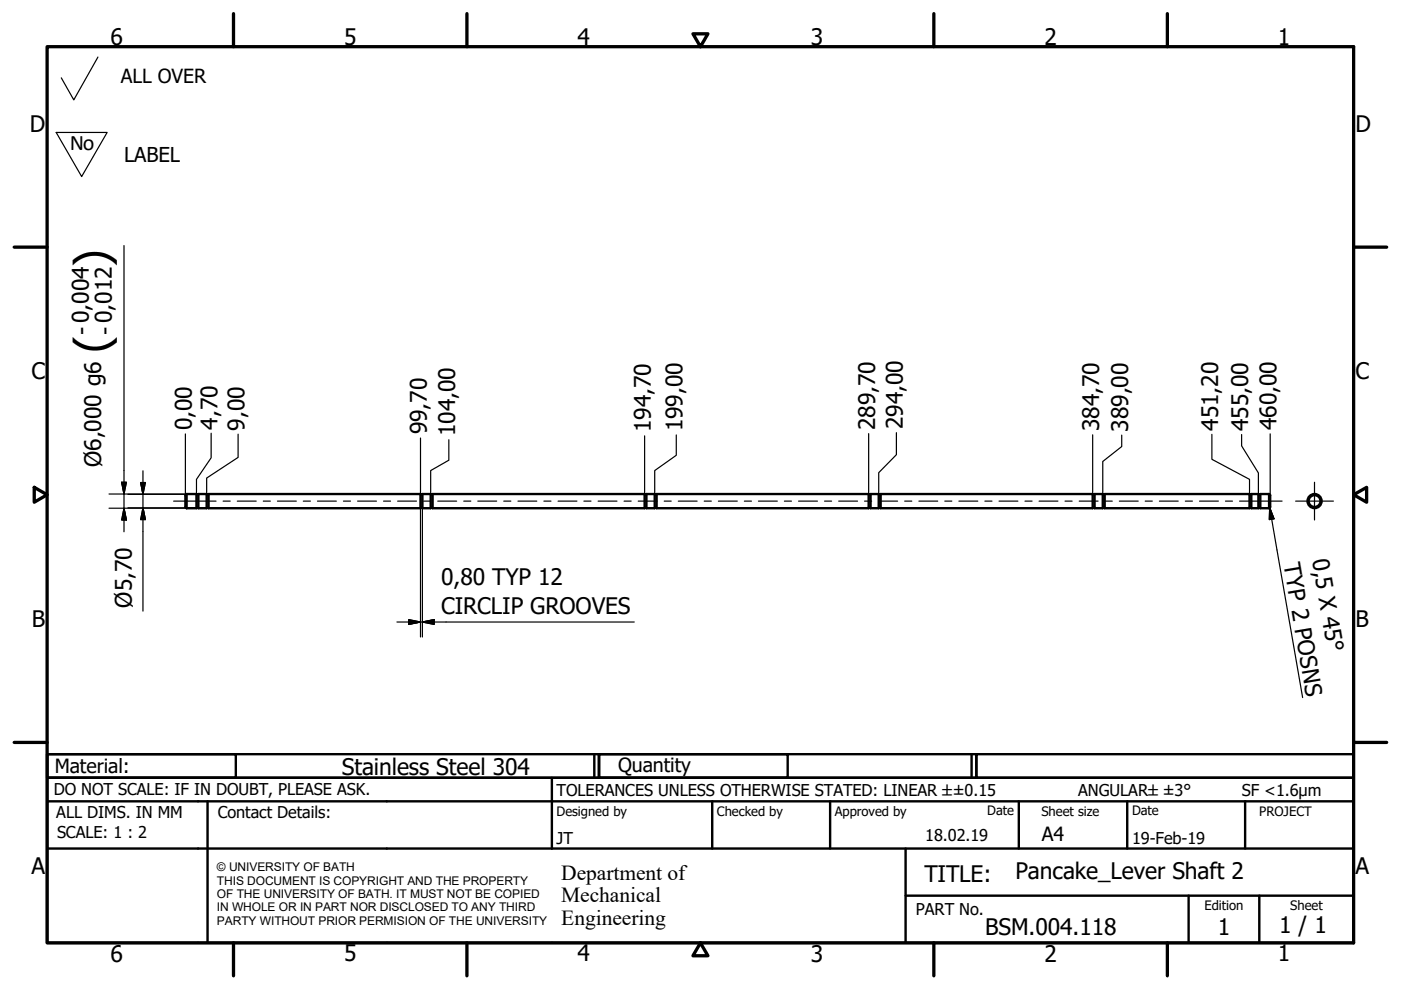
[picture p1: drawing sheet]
<svg xmlns="http://www.w3.org/2000/svg" width="297mm" height="210mm" viewBox="0 0 297 210" stroke-linecap="round" stroke-linejoin="round" font-family="sans-serif">
<!-- layer: Visible (ISO) -->
<g fill="none" stroke="#000" stroke-width=".51">
<path d="M39.6 104.7l-.3 .3v2.5l.3 .3M39.6 104.7v3.1M39.6 104.7h2.1v3.1h-2.1M41.7 107.7h.4M41.7 104.8h.4M42.1 104.7h1.7v3.1h-1.7zM43.8 107.7h.4M43.8 104.8h.4M44.2 104.7h45v3.1h-45zM89.2 107.7h.4M89.2 104.8h.4M89.6 104.7h1.7v3.1h-1.7z"/>
<path d="M91.3 107.7h.4M91.3 104.8h.4M91.7 104.7h45v3.1h-45zM136.7 107.7h.4M136.7 104.8h.4M137.1 104.7h1.7v3.1h-1.7zM138.8 107.7h.4M138.8 104.8h.4M139.2 104.7h45v3.1h-45zM184.2 107.7h.4M184.2 104.8h.4M184.6 104.7h1.7v3.1h-1.7z"/>
<path d="M186.3 107.7h.4M186.3 104.8h.4M186.7 104.7h45v3.1h-45zM231.7 107.7h.4M231.7 104.8h.4M232.1 104.7h1.7v3.1h-1.7zM233.8 107.7h.4M233.8 104.8h.4M234.2 104.7h30.7v3.1h-30.7zM264.9 107.7h.4M264.9 104.8h.4M265.3 104.7h1.5v3.1h-1.5z"/>
<path d="M266.8 107.7h.4M266.8 104.8h.4M269.1 104.7v3.1M269.1 104.7l.2 .3v2.5l-.2 .3M269.1 104.7h-1.9v3.1h1.9"/>
<circle cx="278.7" cy="106.2" r="1.49"/>
<circle cx="278.7" cy="106.2" r="1.26"/>
</g>
<!-- layer: Border (ISO) -->
<g fill="none" stroke="#000" stroke-width=".7">
<path d="M10 9.9h277v190h-277zM49.5 2.9v7M99 2.9v7M146.9 7.2h3.2l-1.6 2.7zM198 2.9v7M247.5 2.9v7M3 52.4h7M287 52.4h7M7.3 103.3l2.7 1.6-2.7 1.6zM287 104.9l2.8-1.6v3.2zM3 157.4h7M287 157.4h7"/>
<path d="M49.5 199.9v7M99 199.9v7M148.5 199.9l1.6 2.7h-3.2zM198 199.9v7M247.5 199.9v7"/>
</g>
<!-- layer: Title (ISO) -->
<g fill="none" stroke="#000" stroke-width=".51">
<path d="M10 159.9h40v5h-40zM10 159.9h117v5h-117zM126 159.9v5M127 159.9h40v5h-40zM127 159.9h80v5h-80zM206 159.9v5M207 159.9h80v5h-80zM10 169.9v-5h277v5M10 169.9h277v30h-277zM10 179.9h277M44 169.9v30M117 164.9v15"/>
<path d="M151 169.9v10M176 169.9v10M192 179.9v20M216 169.9v10M239 169.9v10M264 169.9v10M192 189.9h95M252 189.9v10M267 189.9v10"/>
</g>
<!-- layer: Sketch Geometry (ISO) -->
<path d="M20.8 12.1l-5.2 9.1-2.6-4.7M11.9 28.1h10.8l-5.4 9.3z" fill="none" stroke="#000" stroke-width=".25"/>
<!-- layer: Center Mark (ISO) -->
<path d="M274.7 106.2h8M278.7 102.2v8.1" fill="none" stroke="#000" stroke-width=".25"/>
<!-- layer: Dimension (ISO) -->
<g fill="none" stroke="#000" stroke-width=".25">
<path d="M26.3 52.1v60.6M30.3 99.8v29.8M39.3 92v13M44.8 91.9v5.2l-3.1 4.5v3.2h-14.6M50.5 92v5l-6.7 4.4v3.3M89.2 92.9v11.9M95.2 93.2v4.4l-3.9 2.2v5M136.7 92.4v12.4M143.4 92.2v4.3l-4.6 3.3v5M184.2 91.9v12.8M190.1 91.7v4.7l-3.8 3.8v4.5M231.7 92.2v12.6"/>
<path d="M237.8 92.3v2.4l-4 3.1v7M256.9 92.1v5.3l8 4.2v3.2M263.2 92.1v2.4l3.6 5.8v4.5M269.3 92v13M23.1 107.8h16.5M23.1 104.7h16.5M25.8 102.2h1l-.5 2.5zM26.3 107.8l.5 2.5h-1zM27.1 107.7h14.6M29.8 102.3h1l-.5 2.5zM30.3 107.7l.5 2.5h-1zM89.2 107.8v27.3"/>
<path d="M89.6 107.8v27.3M135.7 104.8h2.1M84.2 131.9h50.3M86.7 131.4l2.5 .5-2.5 .5zM89.6 131.9l2.5-.5v1z"/>
</g>
<path d="M25.8 102.2l.5 2.5zM25.8 102.2h1l-.5 2.5zM26.3 107.8l.5 2.5zM26.3 107.8l.5 2.5h-1zM29.8 102.3l.5 2.5zM29.8 102.3h1l-.5 2.5zM30.3 107.7l.5 2.5zM30.3 107.7l.5 2.5h-1zM86.7 132.4l2.5-.5zM86.7 131.4l2.5 .5-2.5 .5zM89.6 131.9l2.5-.5zM89.6 131.9l2.5-.5v1z" fill="#000" stroke="#000" stroke-width=".25"/>
<!-- layer: Centerline (ISO) -->
<g fill="none" stroke="#000" stroke-width=".25">
<path d="M36.8 106.2h9M47.3 106.2h1.5M50.3 106.2h4M55.8 106.2h1.5M58.8 106.2h4M64.3 106.2h1.5M67.3 106.2h4M72.8 106.2h1.5M75.8 106.2h4M81.3 106.2h1.5M84.3 106.2h4M89.8 106.2h1.5"/>
<path d="M92.8 106.2h4M98.3 106.2h1.5M101.3 106.2h4M106.8 106.2h1.5M109.8 106.2h4M115.3 106.2h1.5M118.3 106.2h4M123.8 106.2h1.5M126.8 106.2h4M132.3 106.2h1.5M135.3 106.2h4M140.8 106.2h1.5"/>
<path d="M143.8 106.2h4M149.3 106.2h1.5M152.3 106.2h4M157.8 106.2h1.5M160.8 106.2h4M166.3 106.2h1.5M169.3 106.2h4M174.8 106.2h1.5M177.8 106.2h4M183.3 106.2h1.5M186.3 106.2h4M191.8 106.2h1.5"/>
<path d="M194.8 106.2h4M200.3 106.2h1.5M203.3 106.2h4M208.8 106.2h1.5M211.8 106.2h4M217.3 106.2h1.5M220.3 106.2h4M225.8 106.2h1.5M228.8 106.2h4M234.3 106.2h1.5M237.3 106.2h4M242.8 106.2h1.5"/>
<path d="M245.8 106.2h4M251.3 106.2h1.5M254.3 106.2h4M259.8 106.2h1.5M262.8 106.2h9"/>
</g>
<!-- layer: Symbol (ISO) -->
<path d="M269.2 107.6l.9 2.4-1 .2zM269.2 107.6l7 40.3" fill="none" stroke="#000" stroke-width=".25"/>
<path d="M269.2 107.6l.9 2.4zM269.2 107.6l.9 2.4-1 .2z" fill="#000" stroke="#000" stroke-width=".25"/>
<g font-size="9.7">
<text x="22.8" y="56.5" transform="rotate(-90 22.8 56.5)">)</text>
<text x="22.8" y="74.8" transform="rotate(-90 22.8 74.8)">(</text>
</g>
<g font-size="4.8">
<text x="23.4" y="9.5">6</text>
<text x="72.9" y="9.5">5</text>
<text x="122.4" y="9.5">4</text>
<text x="171.9" y="9.5">3</text>
<text x="221.4" y="9.5">2</text>
<text x="270.9" y="9.5">1</text>
<text x="6.3" y="27.9">D</text>
<text x="287.4" y="27.9">D</text>
<text x="19" y="71.1" transform="rotate(-90 19 71.1)">- 0,004</text>
<text x="23.9" y="71.1" transform="rotate(-90 23.9 71.1)">- 0,012</text>
<text x="6.7" y="80.4">C</text>
<text x="287.4" y="80.4">C</text>
<text x="40.7" y="91.2" transform="rotate(-90 40.7 91.2)">0,00</text>
<text x="46.1" y="91.1" transform="rotate(-90 46.1 91.1)">4,70</text>
<text x="51.8" y="91.3" transform="rotate(-90 51.8 91.3)">9,00</text>
<text x="90.5" y="92.1" transform="rotate(-90 90.5 92.1)">99,70</text>
<text x="96.5" y="92.5" transform="rotate(-90 96.5 92.5)">104,00</text>
<text x="138" y="91.6" transform="rotate(-90 138 91.6)">194,70</text>
<text x="144.7" y="91.5" transform="rotate(-90 144.7 91.5)">199,00</text>
<text x="185.5" y="91.2" transform="rotate(-90 185.5 91.2)">289,70</text>
<text x="191.4" y="91" transform="rotate(-90 191.4 91)">294,00</text>
<text x="233" y="91.4" transform="rotate(-90 233 91.4)">384,70</text>
<text x="239.2" y="91.5" transform="rotate(-90 239.2 91.5)">389,00</text>
<text x="258.3" y="91.3" transform="rotate(-90 258.3 91.3)">451,20</text>
<text x="264.6" y="91.4" transform="rotate(-90 264.6 91.4)">455,00</text>
<text x="270.7" y="91.2" transform="rotate(-90 270.7 91.2)">460,00</text>
<text x="21.4" y="99" transform="rotate(-90 21.4 99)">Ø6,000 g6</text>
<text x="272.1" y="119.7" transform="rotate(80 272.1 119.7)">TYP 2 POSNS</text>
<text x="278.2" y="118.6" transform="rotate(80 278.2 118.6)">0,5 X 45°</text>
<text x="93.5" y="124">0,80 TYP 12</text>
<text x="27.9" y="128.8" transform="rotate(-90 27.9 128.8)">Ø5,70</text>
<text x="93.5" y="130.3">CIRCLIP GROOVES</text>
<text x="6.8" y="132.9">B</text>
<text x="287.4" y="132.9">B</text>
<text x="72.5" y="164.2">Stainless Steel 304</text>
<text x="6.7" y="185.4">A</text>
<text x="287.4" y="185.4">A</text>
<text x="196" y="187">TITLE:</text>
<text x="215.3" y="186.4">Pancake_Lever Shaft 2</text>
<text x="271.2" y="197.9">1 / 1</text>
<text x="23.4" y="203.9">6</text>
<text x="72.9" y="203.8">5</text>
<text x="122.4" y="203.8">4</text>
<text x="171.9" y="203.9">3</text>
<text x="208.9" y="198.2">BSM.004.118</text>
<text x="221.4" y="203.9">2</text>
<text x="258.2" y="198.2">1</text>
<text x="270.9" y="203.8">1</text>
</g>
<text font-size="4.7" x="14.8" y="31.8">No</text>
<g font-size="4.6">
<text x="119" y="186.5">Department of</text>
<text x="119" y="191.3">Mechanical</text>
<text x="119" y="196">Engineering</text>
</g>
<text font-size="4.3" x="26.3" y="34.3">LABEL</text>
<g font-size="4.1">
<text x="25.6" y="17.6">ALL OVER</text>
<text x="11.6" y="163.9">Material:</text>
<text x="131" y="163.7">Quantity</text>
<text x="220.9" y="178.4">A4</text>
</g>
<g font-size="3.5">
<text x="11.4" y="168.5">DO NOT SCALE: IF IN DOUBT, PLEASE ASK.</text>
<text x="11.9" y="173.5">ALL DIMS. IN MM</text>
<text x="46.2" y="173.5">Contact Details:</text>
<text x="118" y="168.8">TOLERANCES UNLESS OTHERWISE STATED: LINEAR ±±0.15</text>
<text x="228.6" y="168.8">ANGULAR±±3°</text>
<text x="263.3" y="168.8">SF &lt;1.6µm</text>
<text x="12.1" y="177.6">SCALE: 1 : 2</text>
<text x="118" y="178.9">JT</text>
<text x="196.2" y="178.3">18.02.19</text>
<text x="240" y="178.9">19-Feb-19</text>
<text x="194.2" y="194.1">PART No.</text>
</g>
<g font-size="2.8">
<text x="118" y="173">Designed by</text>
<text x="152" y="173">Checked by</text>
<text x="177" y="173">Approved by</text>
<text x="209.3" y="172.9">Date</text>
<text x="220.8" y="173">Sheet size</text>
<text x="240" y="172.9">Date</text>
<text x="267" y="172.9">PROJECT</text>
<text x="255.4" y="193">Edition</text>
<text x="273.6" y="193">Sheet</text>
</g>
<g font-size="2.5">
<text x="46" y="184.7">© UNIVERSITY OF BATH</text>
<text x="46" y="187.6">THIS DOCUMENT IS COPYRIGHT AND THE PROPERTY</text>
<text x="46" y="190.4">OF THE UNIVERSITY OF BATH. IT MUST NOT BE COPIED</text>
<text x="46" y="193.2">IN WHOLE OR IN PART NOR DISCLOSED TO ANY THIRD</text>
<text x="46" y="196.1">PARTY WITHOUT PRIOR PERMISION OF THE UNIVERSITY</text>
</g>
</svg>
